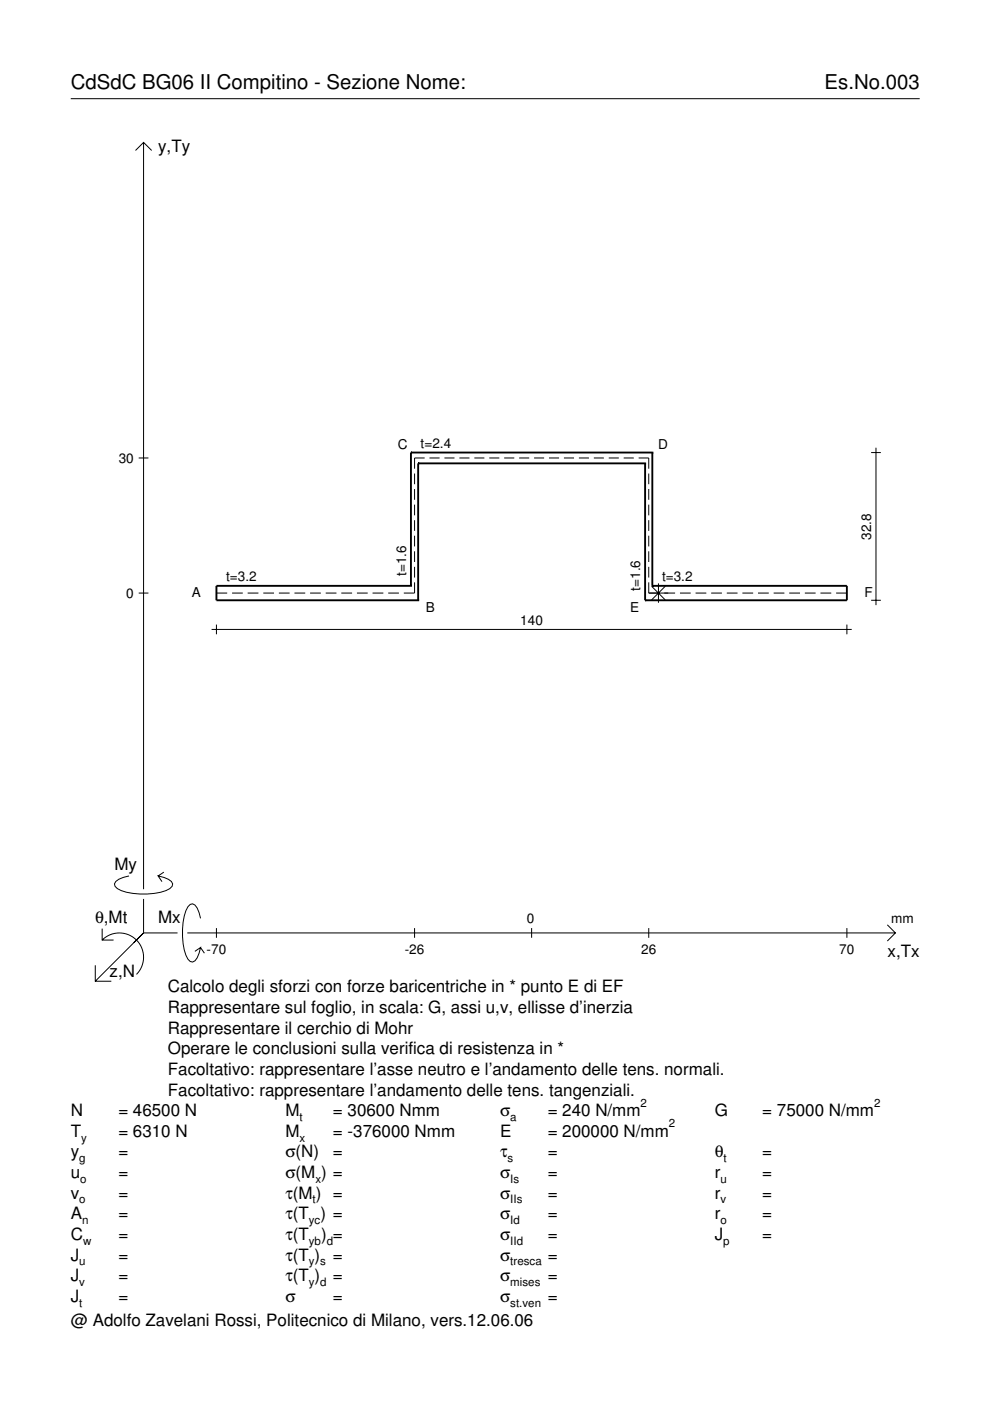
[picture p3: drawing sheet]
<svg xmlns="http://www.w3.org/2000/svg" width="210mm" height="297mm" viewBox="0 0 210 297" stroke-linecap="round" stroke-linejoin="round" font-family="sans-serif">
<g fill="none" stroke="#000" stroke-width=".21">
<path d="M15 20.9h180M28.7 31.9l1.7-1.7 1.8 1.7M30.4 30.2v158.3M29.4 97.1h2.1M90 97.1h-2.1v2.3M91.1 97.1h2.1M94.2 97.1h2.2M97.4 97.1h2.1M100.6 97.1h2.1M103.7 97.1h2.2M106.9 97.1h2.1M110.1 97.1h2.1"/>
<path d="M113.2 97.1h2.2M116.4 97.1h2.1M119.6 97.1h2.1M122.7 97.1h2.2M125.9 97.1h2.1M129.1 97.1h2.1M132.2 97.1h2.2M135.4 97.1h2.1v2.3M184.7 96h2.1M185.7 94.9v33.4M87.9 100.4v2.3M87.9 103.7v2.3"/>
<path d="M87.9 107v2.3M87.9 110.3v2.3M87.9 113.6v2.3M87.9 116.9v2.3M137.5 100.4v2.3M137.5 103.7v2.3M137.5 107v2.3M137.5 110.3v2.3M137.5 113.6v2.3M137.5 116.9v2.3M29.4 125.7h2.1M44.9 133.5h135.7"/>
<path d="M45.9 125.7h2.3M45.9 132.4v2.1M49.2 125.7h2.3M52.5 125.7h2.3M55.8 125.7h2.3M59.1 125.7h2.3M62.4 125.7h2.3M65.7 125.7h2.3M69.1 125.7h2.2M72.4 125.7h2.2M75.7 125.7h2.3M79 125.7h2.3"/>
<path d="M82.3 125.7h2.3M87.9 123.5v2.2h-2.3M87.9 120.2v2.3M137.5 123.5v2.2h5.6M137.5 120.2v2.3M138.1 124.3l3 2.9M139.6 123.7v4.1M141.1 124.3l-3 2.9M144.2 125.7h2.2M147.5 125.7h2.3M150.8 125.7h2.3M154.1 125.7h2.3"/>
<path d="M157.4 125.7h2.3M160.7 125.7h2.3M164 125.7h2.3M167.3 125.7h2.3M170.6 125.7h2.3M174 125.7h2.2M177.3 125.7h2.3M179.6 132.4v2.1M184.7 127.3h2.1M21.7 199.3a5.1 5.1 0 0 1 7.2 0 5.1 5.1 0 0 1 0 7.3M21.7 196.9v2.4h2.4M27.3 185.7a3.6 3.6 0 0 0-3 1.7l.1 .5a5.6 5.6 0 0 0 3.8 1.5 13.4 13.4 0 0 0 7.8-1l.5-.5 .1-.5a3.6 3.6 0 0 0-3.1-1.7l.8 1.2"/>
<path d="M30.4 190.6v7.2M30.4 197.8l-10.2 10.2M30.4 197.8h7.2M34.7 184.9l-1.2 .8M39.7 197.8h150.1M42.5 194.7a3.6 3.6 0 0 0-1.7-3.1l-.5 .2a5.7 5.7 0 0 0-1.5 3.7 13.3 13.3 0 0 0 1 7.9l.5 .5 .5 .1a3.6 3.6 0 0 0 1.7-3.1l-1.2 .8M45.9 196.8v2M87.9 196.8v2M112.7 196.8v2M137.5 196.8v2M179.6 196.8v2M188.1 196.1l1.7 1.7-1.7 1.7"/>
<path d="M20.2 204.7v3.3h3.4M42.5 200.9l.8 1.2"/>
</g>
<g fill="none" stroke="#000" stroke-width=".4">
<path d="M87.1 96h.1M87.1 96v28.2M87.1 96h51.2M88.7 98.2h.1M88.7 98.2v29.1M88.7 98.2h48.1M136.8 98.2h.1M136.8 98.2v29.1M138.3 96h.1M138.3 96v28.2M87.1 124.2h.1M87.1 124.2h-41.2v3.1h42.8"/>
<path d="M88.7 127.3h.1M136.8 127.3h.1M138.3 124.2h.1M138.3 124.2h41.3v3.1h-42.8"/>
</g>
<g font-size="4.3">
<text x="15" y="18.9">CdSdC BG06 II Compitino - Sezione Nome:</text>
<text x="174.8" y="18.9">Es.No.003</text>
</g>
<g font-size="3.6">
<text x="33.5" y="32.3">y,Ty</text>
<text x="24.3" y="184.4">My</text>
<text x="20.1" y="195.7">θ,Mt</text>
<text x="33.5" y="195.7">Mx</text>
<text x="188.2" y="203">x,Tx</text>
<text x="23.2" y="207.1">z,N</text>
<text x="35.6" y="210.4">Calcolo degli sforzi con forze baricentriche in * punto E di EF</text>
<text x="35.6" y="214.8">Rappresentare sul foglio, in scala: G, assi u,v, ellisse d’inerzia</text>
<text x="35.6" y="219.2">Rappresentare il cerchio di Mohr</text>
<text x="35.6" y="223.5">Operare le conclusioni sulla verifica di resistenza in *</text>
<text x="35.6" y="227.9">Facoltativo: rappresentare l’asse neutro e l’andamento delle tens. normali.</text>
<text x="35.6" y="232.3">Facoltativo: rappresentare l’andamento delle tens. tangenziali.</text>
<text x="15" y="236.7">N</text>
<text x="25.1" y="236.7">= 46500 N</text>
<text x="60.5" y="236.7">M</text>
<text x="70.6" y="236.7">= 30600 Nmm</text>
<text x="106" y="236.7">σ</text>
<text x="116.1" y="236.7">= 240 N/mm</text>
<text x="151.5" y="236.7">G</text>
<text x="161.6" y="236.7">= 75000 N/mm</text>
<text x="15" y="245.4">y</text>
<text x="15" y="241">T</text>
<text x="25.1" y="241">= 6310 N</text>
<text x="25.1" y="245.4">=</text>
<text x="60.5" y="241">M</text>
<text x="60.5" y="245.4">σ(N)</text>
<text x="70.6" y="241">= -376000 Nmm</text>
<text x="70.6" y="245.4">=</text>
<text x="106" y="241">E</text>
<text x="106" y="245.4">τ</text>
<text x="116.1" y="241">= 200000 N/mm</text>
<text x="116.1" y="245.4">=</text>
<text x="151.5" y="245.4">θ</text>
<text x="161.6" y="245.4">=</text>
<text x="15" y="249.8">u</text>
<text x="25.1" y="249.8">=</text>
<text x="60.5" y="249.8">σ(M ) =</text>
<text x="106" y="249.8">σ</text>
<text x="116.1" y="249.8">=</text>
<text x="151.5" y="249.8">r</text>
<text x="161.6" y="249.8">=</text>
<text x="15" y="254.2">v</text>
<text x="25.1" y="254.2">=</text>
<text x="60.5" y="254.2">τ(M ) =</text>
<text x="106" y="254.2">σ</text>
<text x="116.1" y="254.2">=</text>
<text x="151.5" y="254.2">r</text>
<text x="161.6" y="254.2">=</text>
<text x="15" y="258.5">A</text>
<text x="15" y="262.9">C</text>
<text x="25.1" y="262.9">=</text>
<text x="25.1" y="258.5">=</text>
<text x="60.5" y="258.5">τ(T ) =</text>
<text x="60.5" y="262.9">τ(T</text>
<text x="68.1" y="262.9">) =</text>
<text x="106" y="258.5">σ</text>
<text x="106" y="262.9">σ</text>
<text x="116.1" y="258.5">=</text>
<text x="116.1" y="262.9">=</text>
<text x="151.5" y="258.5">r</text>
<text x="151.5" y="262.9">J</text>
<text x="161.6" y="258.5">=</text>
<text x="161.6" y="262.9">=</text>
<text x="15" y="267.3">J</text>
<text x="25.1" y="267.3">=</text>
<text x="60.5" y="267.3">τ(T )</text>
<text x="70.6" y="267.3">=</text>
<text x="106" y="267.3">σ</text>
<text x="116.1" y="267.3">=</text>
<text x="15" y="271.7">J</text>
<text x="25.1" y="271.7">=</text>
<text x="60.5" y="271.7">τ(T )</text>
<text x="70.6" y="271.7">=</text>
<text x="106" y="271.7">σ</text>
<text x="116.1" y="271.7">=</text>
<text x="15" y="281.2">@ Adolfo Zavelani Rossi, Politecnico di Milano, vers.12.06.06</text>
<text x="15" y="276">J</text>
<text x="25.1" y="276">=</text>
<text x="60.5" y="276">σ</text>
<text x="70.6" y="276">=</text>
<text x="106" y="276">σ</text>
<text x="116.1" y="276">=</text>
</g>
<g font-size="2.9">
<text x="84.4" y="95.2">C</text>
<text x="89.2" y="94.9">t=2.4</text>
<text x="139.6" y="95.2">D</text>
<text x="25.2" y="98.1">30</text>
<text x="184.7" y="114.4" transform="rotate(-90 184.7 114.4)">32.8</text>
<text x="47.9" y="123.2">t=3.2</text>
<text x="86.1" y="122.2" transform="rotate(-90 86.1 122.2)">t=1.6</text>
<text x="135.7" y="125.2" transform="rotate(-90 135.7 125.2)">t=1.6</text>
<text x="140.4" y="123.2">t=3.2</text>
<text x="26.8" y="126.7">0</text>
<text x="40.6" y="126.6">A</text>
<text x="90.3" y="129.8">B</text>
<text x="133.6" y="129.8">E</text>
<text x="183.3" y="126.6">F</text>
<text x="110.3" y="132.4">140</text>
<text x="111.7" y="195.7">0</text>
<text x="189" y="195.7">mm</text>
<text x="43.8" y="202.2">-70</text>
<text x="85.8" y="202.2">-26</text>
<text x="135.9" y="202.2">26</text>
<text x="178" y="202.2">70</text>
</g>
<g font-size="2.4">
<text x="63.5" y="237.7">t</text>
<text x="108.2" y="237.7">a</text>
<text x="135.8" y="234.7">2</text>
<text x="141.8" y="239">2</text>
<text x="185.3" y="234.7">2</text>
<text x="17.2" y="242">y</text>
<text x="63.5" y="242">x</text>
<text x="16.8" y="246.4">g</text>
<text x="17" y="250.8">o</text>
<text x="66.9" y="250.8">x</text>
<text x="107.6" y="246.4">s</text>
<text x="108.2" y="250.8">Is</text>
<text x="152.7" y="250.8">u</text>
<text x="153.4" y="246.4">t</text>
<text x="16.8" y="255.2">o</text>
<text x="66.3" y="255.2">t</text>
<text x="108.2" y="255.2">IIs</text>
<text x="152.7" y="255.2">v</text>
<text x="17.4" y="259.5">n</text>
<text x="17.6" y="263.9">w</text>
<text x="65.5" y="259.5">yc</text>
<text x="65.5" y="263.9">yb d</text>
<text x="108.2" y="259.5">Id</text>
<text x="108.2" y="263.9">IId</text>
<text x="152.7" y="259.5">o</text>
<text x="153.3" y="263.9">p</text>
<text x="16.8" y="268.3">u</text>
<text x="65.5" y="268.3">y s</text>
<text x="108.2" y="268.3">tresca</text>
<text x="16.8" y="272.7">v</text>
<text x="65.5" y="272.7">y d</text>
<text x="108.2" y="272.7">mises</text>
<text x="16.8" y="277">t</text>
<text x="108.2" y="277">st.ven</text>
</g>
</svg>
